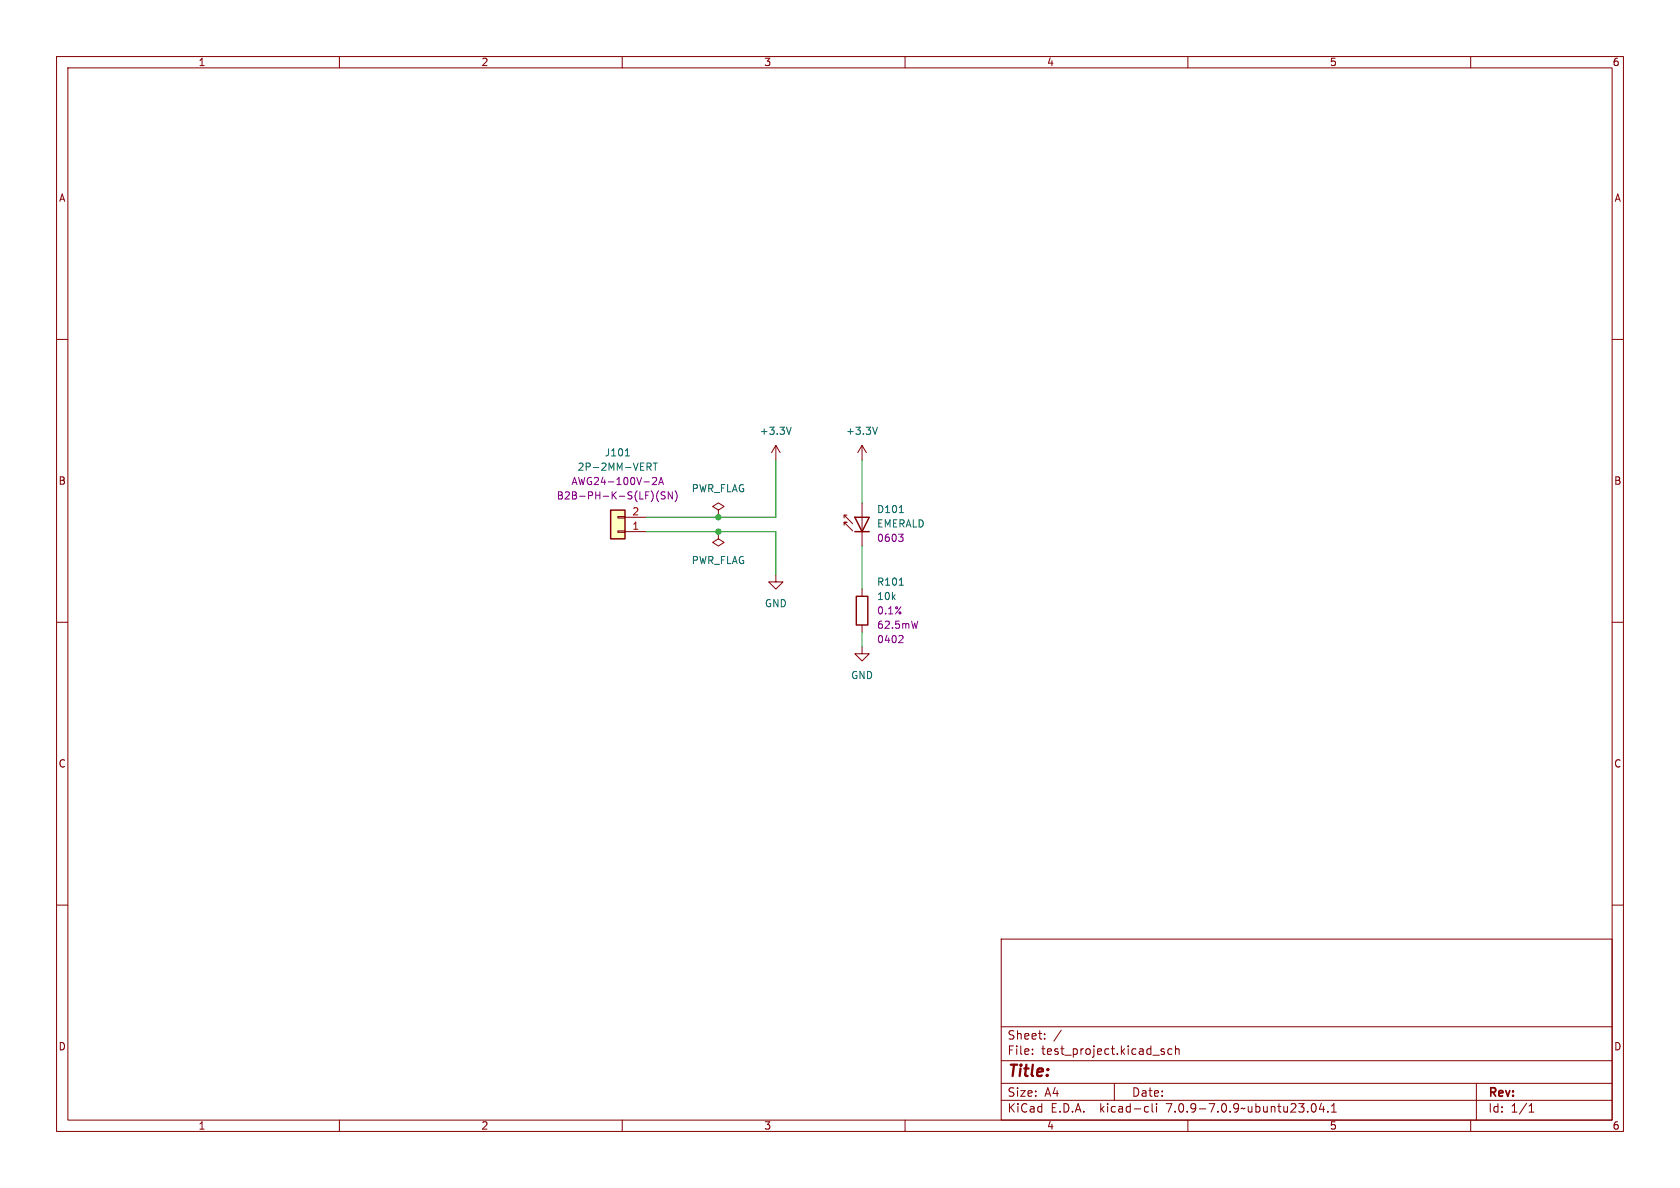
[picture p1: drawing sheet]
<svg xmlns="http://www.w3.org/2000/svg" width="297mm" height="210mm" viewBox="0 0 297 210" stroke-linecap="round" stroke-linejoin="round" font-family="sans-serif">
<g fill="none" stroke="#840000" stroke-width=".18">
<path d="M10 10h277v190h-277zM12 12h273v186h-273zM60 10v2M110 10v2M160 10v2M210 10v2M260 10v2M10 60h2M285 60h2M137.2 78.7l-.8 1.3M137.2 78.7v2.6M137.2 78.7l.7 1.3"/>
<path d="M152.4 78.7l-.8 1.3M152.4 78.7v2.6M152.4 78.7l.8 1.3M109.2 91.3h1.3v.3h-1.3zM109.2 93.9h1.3v.2h-1.3zM110.5 94h3.8M110.5 91.4h3.8M127 94v1.3l1 .6-1 .6-1-.6 1-.6M127 94h.1M127 90.2l1-.7-1-.6-1 .6 1 .7v1.2M127 91.4h.1M149.2 92.8v-.5h.5h-.5l1.5 1.6"/>
<path d="M149.2 91.1v.5M149.7 91.1h-.5l1.5 1.5M152.4 88.9v7.6M10 110h2M137.2 101.6v1.3h1.2l-1.2 1.2-1.3-1.2h1.3M152.4 114.3v1.3h1.3l-1.3 1.2-1.3-1.2h1.3M152.4 104.1v1.3M152.4 110.5v1.3M285 110h2M10 160h2M285 160h2M177 166h108v32h-108z"/>
<path d="M60 198v2M110 198v2M160 198v2M177 194.5h108M177 191.5h108M177 187.5h108M177 181.5h108M182.5 186.3v.1M182.5 185.5v.1M184.7 183.6v.1M184.7 182.8v.1M187.6 182.1l-1.3 2"/>
<path d="M197 191.5v3M202.6 195.6l.4 .1M203 196.5l-.4 .1M203.7 195.1v1.3l.2 .2M204.5 195.1v.1M204.5 195.6v1M205.3 185.8l.5 .2 .1 .2-.2 .2-.5-.1M205.3 185.5h.5M207.2 185.5l-.5-.1-.2 .3v.4l.1 .2h.6M207.8 185.5l.2-.1 .4 .1 .1 .9M207.8 184.9v1.5M210 198v2"/>
<path d="M232 195.2l.2-.1a.81 .81 0 0 1 .6 .6 .81 .81 0 0 1-.3 .8l-.2 .1a.81 .81 0 0 1-.6-.6 .81 .81 0 0 1 .3-.8zM233.6 195l-.4 1.1h1M234 195.6v1M234.7 196.5v.1M235.4 196.6h.8M235.4 195.5l.4-.4v1.5M260 198v2M261 191.5v6.5M270.3 196.6h.9M270.3 195.5l.4-.4v1.5"/>
</g>
<path d="M107.9 90.2h2.6v5.1h-2.6z" fill="#ffffc2" stroke="#ffffc2" stroke-width=".18"/>
<path d="M107.9 90.2h2.6v5.1h-2.6zM151.1 91.4h2.6l-1.3 2.6zM151.1 94h2.6M151.4 105.4h2v5.1h-2z" fill="none" stroke="#840000" stroke-width=".25"/>
<path d="M139.9 75.5l-.4 1.3M155.1 75.5l-.4 1.3M110.6 80.6h.7M114.4 81.9h.5l.2 .2-.1 .4h-.6M114.7 82.5l.4 .6M115.5 81.9h.7M115.8 81.9v1.2M159 90.6h.7M159 103.4h.7" fill="none" stroke="#006464" stroke-width=".18"/>
<path d="M115.4 84.5l.4-.1 .3 .4-.8 .9h.8M116.4 86.8a1.46 1.46 0 0 0 0 1.9M116.4 85.7l.5-1.3 .4 1.3M116.6 85.3h.6M117.6 87l-.5-.1-.2 .3 .1 .3 .5 .2v.4l-.1 .1-.5-.1M118.9 86.9v1.3l-.8-1.3v1.3M119.3 86.8a1.46 1.46 0 0 1 0 1.9M158.9 94.4h.7l-.4 .5M159.4 94.9l.2 .3v.3l-.2 .2M159.4 112.3l.2 .3v.3l-.7 .7h.7M162.2 109.8l-.3 1.3" fill="none" stroke="#840084" stroke-width=".18"/>
<path d="M114.3 94h22.9v7.6M137.2 81.3v10.1h-22.9M152.4 81.3v7.6M152.4 96.5v7.6M152.4 111.8v2.5" fill="none" stroke="#009600" stroke-width=".18"/>
<g fill="#009600" stroke="#009600" stroke-width=".18">
<circle cx="127" cy="91.4" r=".46"/>
<circle cx="127" cy="94" r=".46"/>
</g>
<text font-size="2.8" fill="#840000" x="178" y="190.9">Title:</text>
<g font-size="2.1" fill="#840000">
<text x="178" y="184">Sheet:</text>
<text x="178" y="186.7">File:</text>
<text x="184.1" y="186.7">test_project.kicad_sch</text>
<text x="178" y="196.9">KiCad</text>
<text x="178" y="194.1">Size:</text>
<text x="184.7" y="194.1">A4</text>
<text x="185.7" y="196.9">E.D.A.</text>
<text x="194.6" y="196.9">kicad-cli</text>
<text x="200" y="194.1">Date:</text>
<text x="206.5" y="196.9">7.0.9-7.0.9~ubuntu23.04.1</text>
<text x="263" y="194.3">Rev:</text>
<text x="263" y="196.9">Id:</text>
<text x="267.1" y="196.9">1/1</text>
</g>
<g font-size="1.8" fill="#840000">
<text x="35" y="11.9">1</text>
<text x="85" y="11.9">2</text>
<text x="135" y="11.9">3</text>
<text x="185" y="11.9">4</text>
<text x="235" y="11.9">5</text>
<text x="285" y="11.9">6</text>
<text x="10.3" y="35.9">A</text>
<text x="285.3" y="35.9">A</text>
<text x="10.3" y="85.9">B</text>
<text x="285.3" y="85.9">B</text>
<text x="10.3" y="135.9">C</text>
<text x="285.3" y="135.9">C</text>
<text x="10.3" y="185.9">D</text>
<text x="285.3" y="185.9">D</text>
<text x="35" y="199.9">1</text>
<text x="85" y="199.9">2</text>
<text x="135" y="199.9">3</text>
<text x="185" y="199.9">4</text>
<text x="235" y="199.9">5</text>
<text x="285" y="199.9">6</text>
</g>
<g font-size="1.8" fill="#006464">
<text x="134.2" y="77.1">+3.3V</text>
<text x="149.5" y="77.1">+3.3V</text>
<text x="102" y="83.4">2P-2MM-VERT</text>
<text x="106.8" y="80.9">J101</text>
<text x="122.2" y="87.2">PWR_FLAG</text>
<text x="154.9" y="90.9">D101</text>
<text x="154.9" y="93.4">EMERALD</text>
<text x="122.2" y="99.9">PWR_FLAG</text>
<text x="135.1" y="107.5">GND</text>
<text x="154.9" y="103.7">R101</text>
<text x="154.9" y="106.3">10k</text>
<text x="150.4" y="120.2">GND</text>
</g>
<g font-size="1.8" fill="#840084">
<text x="98.3" y="88.5">B2B-PH-K-S(LF)(SN)</text>
<text x="100.9" y="86">AWG24-100V-2A</text>
<text x="154.9" y="96">0603</text>
<text x="154.9" y="108.8">0.1%</text>
<text x="154.9" y="111.4">62.5mW</text>
<text x="154.9" y="113.9">0402</text>
</g>
<g font-size="1.8" fill="#a90000">
<text x="111.7" y="93.7">1</text>
<text x="111.7" y="91.2">2</text>
</g>
</svg>
